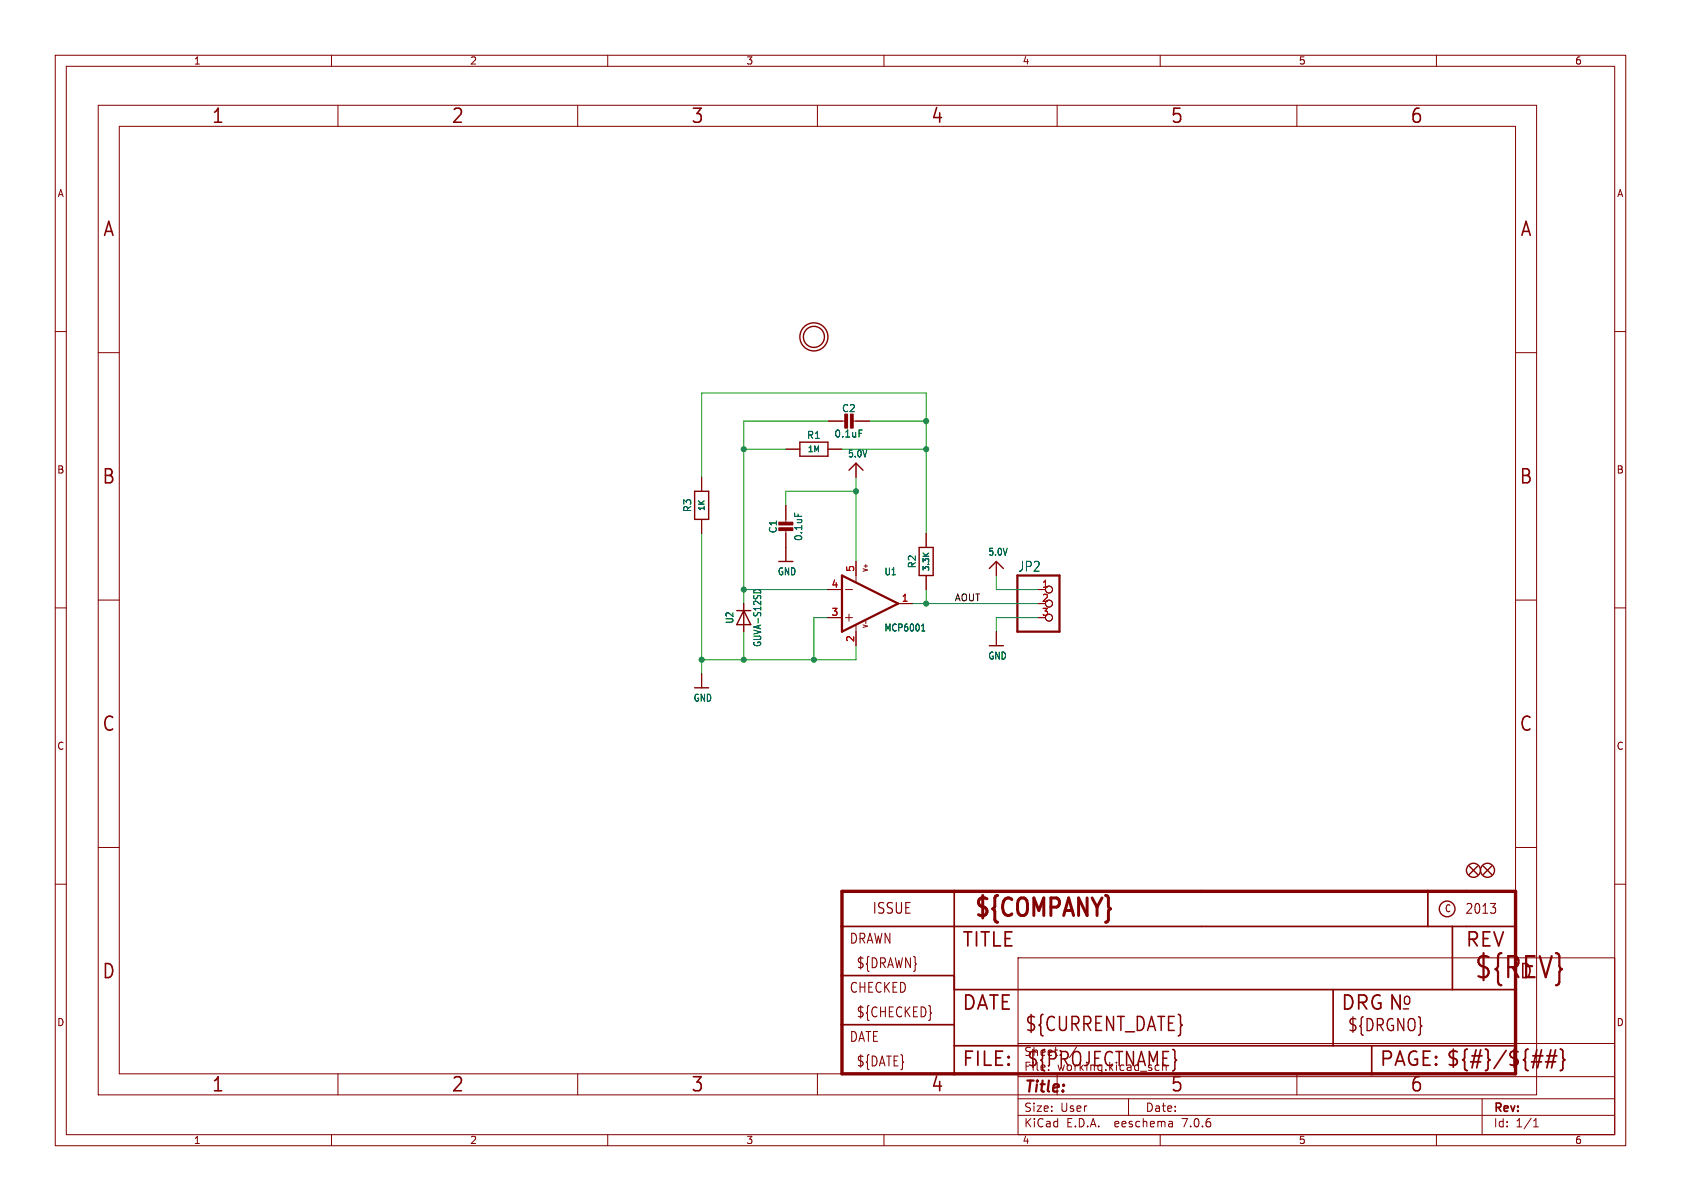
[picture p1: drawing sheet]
<svg xmlns="http://www.w3.org/2000/svg" width="304mm" height="217mm" viewBox="0 0 304 217" stroke-linecap="round" stroke-linejoin="round" font-family="sans-serif">
<g fill="none" stroke="#840000" stroke-width=".18">
<path d="M10 10h284.3v197.3h-284.3zM12 12h280.3v193.3h-280.3zM17.8 19h260.3v179.1h-260.3zM60 10v2M61.2 19v3.9M104.6 19v3.9M110 10v2M148 19v3.9M160 10v2M191.3 19v3.9M210 10v2M234.7 19v3.9"/>
<path d="M260 10v2M21.6 22.9h252.7v171.4h-252.7zM10 60h2M292.3 60h2M17.8 63.8h3.8M149.9 76.2h3.3M154.2 76.2h3.3M274.3 63.8h3.8M127 86.4v2.5M127 94v2.5M142.2 91.4v3.3M142.2 95.8v5.8"/>
<path d="M142.2 81.3h2.6M149.9 81.3h2.5M154.9 83.8v2.6M167.6 96.5v2.6M10 110h2M17.8 108.6h3.8M134.6 109.2v5.1M149.9 106.7h2.5M149.9 111.8h2.5M153 106.7h1.3M153 111.8h1.3M153.7 111.1v1.3"/>
<path d="M154.9 101.6v3.7M154.9 113.1v3.7M156.7 112.3v.5M162.6 109.2h2.5M167.6 104.1v2.6M180.3 101.6v2.5M180.3 114.3v2.5M188 106.7h1.2M188 111.8h1.2M274.3 108.6h3.8M292.3 110h2M127 121.9v2.6"/>
<path d="M10 160h2M17.8 153.4h3.8M274.3 153.4h3.8M292.3 160h2M184.3 173.3h108v32h-108zM61.2 194.3v3.8M104.6 194.3v3.8M148 194.3v3.8M184.3 198.8h108M184.3 194.8h108M184.3 188.8h108M191.3 194.3v3.8"/>
<path d="M204.3 198.8v3M234.7 194.3v3.8M268.3 198.8v6.5M60 205.3v2M110 205.3v2M160 205.3v2M184.3 201.8h108M210 205.3v2M212.2 203v.9M212.2 203.8l-.1 .1M212.2 203.3h-.1M260 205.3v2"/>
<path d="M277.6 203.9h.8M277.6 202.8l.4-.4v1.5"/>
<circle cx="189.9" cy="109.2" r=".63"/>
<circle cx="189.9" cy="106.7" r=".63"/>
<circle cx="189.9" cy="111.8" r=".63"/>
</g>
<g fill="#840000" stroke="#840000" stroke-width=".18">
<path d="M141 95.5h2.5v.5h-2.5z"/>
<path d="M141 94.5h2.5v.5h-2.5z"/>
<path d="M152.9 74.9h.5v2.6h-.5z"/>
<path d="M153.9 74.9h.5v2.6h-.5z"/>
</g>
<path d="M155.5 77.8h.6M143.8 92.8v.6M136.4 107.3a.64 .64 0 0 1 .7-.6 .64 .64 0 0 1 .6 .6M166.8 114.2h.6M166.9 113.2l.2-.3v1.3" fill="none" stroke="#006464" stroke-width=".18"/>
<g fill="none" stroke="#840000" stroke-width=".25">
<path d="M125.7 88.9h2.6v5.1h-2.6zM144.8 80h5.1v2.5h-5.1zM153.7 85.1l1.2-1.3 1.3 1.3M166.4 99.1h2.5v5h-2.5zM133.3 110.5h2.6M134.6 110.5l1.3 2.5h-2.6zM141 101.6h2.5M179.1 102.9l1.2-1.3 1.3 1.3M179.1 116.8h2.5M125.7 124.5h2.6M265.9 156.7l1.6 1.5M267.5 156.7l-1.6 1.5"/>
<path d="M268.5 156.7l1.5 1.5M270 156.7l-1.5 1.5"/>
<circle cx="147.3" cy="61" r="2.54"/>
<circle cx="147.3" cy="61" r="1.9"/>
<circle cx="266.7" cy="157.5" r="1.27"/>
<circle cx="269.2" cy="157.5" r="1.27"/>
<circle cx="261.9" cy="164.5" r="1.42"/>
</g>
<path d="M152.4 104.1l10.2 5.1-10.2 5.1zM184.1 104.1h7.7v10.2h-7.7z" fill="none" stroke="#840000" stroke-width=".41"/>
<path d="M152.4 161.3h121.9v33h-121.9z" fill="none" stroke="#840000" stroke-width=".61"/>
<path d="M152.4 176.5h20.3M152.4 167.6h121.9M172.7 161.3v33M172.7 179.1h101.6M241.3 179.1v10.1M258.4 161.3v6.3M262.9 167.6v11.5M152.4 185.4h20.3M172.7 189.2h101.6M248.3 189.2v5.1" fill="none" stroke="#840000" stroke-width=".3"/>
<path d="M277.2 192.1h1.8M277.4 191.1h1.9M279 190l-.7 3.2M279.7 192.1h1.9M280 191.1h1.8M280.7 190l-.7 3.2M281.6 190l-.8 3.2M282.4 189.8l.4 .2 .1 .2v1.2l.4 .4-.4 .3v1.3l-.1 .2-.4 .1" fill="none" stroke="#840000" stroke-width=".32"/>
<path d="M269.8 163.5h.9l-.5 .7M270.6 164.2a.72 .72 0 0 1 0 .9v.1M168.5 183.2l.1 .1-.1 .1" fill="none" stroke="#840000" stroke-width=".19"/>
<g fill="none" stroke="#009600" stroke-width=".18">
<path d="M149.9 76.2h-15.3v33M157.5 76.2h10.1M127 86.4v-15.3h40.6v25.4M127 96.5v25.4M134.6 81.3h7.6M152.4 81.3h15.2M154.9 86.4v15.2M154.9 88.9h-12.7v2.5M134.6 106.7h15.3M134.6 114.3v5.1M149.9 111.8h-2.6v7.6M154.9 116.8v2.6h-27.9"/>
<path d="M165.1 109.2h22.9M167.6 106.7v2.5M180.3 104.1v2.6h7.7M188 111.8h-7.7v2.5"/>
</g>
<g fill="#009600" stroke="#009600" stroke-width=".18">
<circle cx="167.6" cy="76.2" r=".46"/>
<circle cx="167.6" cy="81.3" r=".46"/>
<circle cx="167.6" cy="109.2" r=".46"/>
<circle cx="147.3" cy="119.4" r=".46"/>
<circle cx="127" cy="119.4" r=".46"/>
<circle cx="134.6" cy="119.4" r=".46"/>
<circle cx="134.6" cy="81.3" r=".46"/>
<circle cx="134.6" cy="106.7" r=".46"/>
<circle cx="154.9" cy="88.9" r=".46"/>
</g>
<text font-size="5.3" fill="#840000" x="266.7" y="177.6">${REV}</text>
<text font-size="4.4" fill="#840000" x="176.1" y="166.6">${COMPANY}</text>
<g font-size="3.5" fill="#840000">
<text x="38.2" y="22.7">1</text>
<text x="81.6" y="22.7">2</text>
<text x="125" y="22.7">3</text>
<text x="168.4" y="22.7">4</text>
<text x="211.8" y="22.7">5</text>
<text x="255.1" y="22.7">6</text>
<text x="18.5" y="43.1">A</text>
<text x="275" y="43.1">A</text>
<text x="18.3" y="87.9">B</text>
<text x="274.9" y="87.9">B</text>
<text x="18.3" y="132.7">C</text>
<text x="274.9" y="132.7">C</text>
<text x="174" y="171.7">TITLE</text>
<text x="265.1" y="171.7">REV</text>
<text x="18.3" y="177.4">D</text>
<text x="274.9" y="177.4">D</text>
<text x="174" y="183.2">DATE</text>
<text x="242.6" y="183.2">DRG N</text>
<text x="185.4" y="187">${CURRENT_DATE}</text>
<text x="38.2" y="197.9">1</text>
<text x="81.6" y="197.9">2</text>
<text x="125" y="197.9">3</text>
<text x="168.4" y="197.9">4</text>
<text x="174" y="193.3">FILE:</text>
<text x="185.7" y="193.3">${PROJECTNAME}</text>
<text x="211.8" y="197.9">5</text>
<text x="249.6" y="193.3">PAGE: ${#}/${##}</text>
<text x="255.1" y="197.9">6</text>
</g>
<g font-size="3" fill="#840000">
<text x="253.7" y="182.2">o</text>
<text x="243.8" y="186.9">${DRGNO}</text>
</g>
<text font-size="2.8" fill="#840000" x="185.3" y="198.2">Title:</text>
<text font-size="2.7" fill="#840000" x="157.8" y="165.6">ISSUE</text>
<text font-size="2.5" fill="#006464" x="184.2" y="103.6">JP2</text>
<g font-size="2.5" fill="#840000">
<text x="265.1" y="165.6">2013</text>
<text x="153.7" y="171">DRAWN</text>
<text x="153.7" y="179.9">CHECKED</text>
<text x="154.9" y="175.5">${DRAWN}</text>
<text x="154.9" y="184.3">${CHECKED}</text>
<text x="153.7" y="188.8">DATE</text>
<text x="154.9" y="193.2">${DATE}</text>
</g>
<g font-size="2.1" fill="#840000">
<text x="185.3" y="191.3">Sheet:</text>
<text x="193.5" y="191.3">/</text>
<text x="185.3" y="194">File:</text>
<text x="191.4" y="194">working.kicad_sch</text>
<text x="185.3" y="201.4">Size:</text>
<text x="191.9" y="201.4">User</text>
<text x="207.3" y="201.4">Date:</text>
<text x="270.3" y="201.6">Rev:</text>
<text x="185.3" y="204.2">KiCad</text>
<text x="193" y="204.2">E.D.A.</text>
<text x="201.9" y="204.2">eeschema</text>
<text x="214.3" y="204.2">7.0.6</text>
<text x="270.3" y="204.2">Id:</text>
<text x="274.4" y="204.2">1/1</text>
</g>
<g font-size="1.8" fill="#840000">
<text x="35" y="11.9">1</text>
<text x="85" y="11.9">2</text>
<text x="135" y="11.9">3</text>
<text x="185" y="11.9">4</text>
<text x="235" y="11.9">5</text>
<text x="285" y="11.9">6</text>
<text x="10.3" y="35.9">A</text>
<text x="292.6" y="35.9">A</text>
<text x="10.3" y="85.9">B</text>
<text x="292.5" y="85.9">B</text>
<text x="10.3" y="135.9">C</text>
<text x="292.5" y="135.9">C</text>
<text x="261.4" y="165.3">C</text>
<text x="10.3" y="185.9">D</text>
<text x="292.5" y="185.9">D</text>
<text x="35" y="207.2">1</text>
<text x="85" y="207.2">2</text>
<text x="135" y="207.2">3</text>
<text x="185" y="207.2">4</text>
<text x="235" y="207.2">5</text>
<text x="285" y="207.2">6</text>
</g>
<g font-size="1.8" fill="#006464">
<text x="152.3" y="74.8">C2</text>
<text x="146" y="79.6">R1</text>
<text x="150.9" y="79.4">0.1uF</text>
<text x="153.4" y="83">5.0V</text>
<text x="125.3" y="92.8" transform="rotate(-90 125.3 92.8)">R3</text>
<text x="140.8" y="96.6" transform="rotate(-90 140.8 96.6)">C1</text>
<text x="145.4" y="98" transform="rotate(-90 145.4 98)">0.1uF</text>
<text x="178.8" y="100.8">5.0V</text>
<text x="140.7" y="104.3">GND</text>
<text x="160" y="104.3">U1</text>
<text x="166" y="102.9" transform="rotate(-90 166 102.9)">R2</text>
<text x="132.9" y="113" transform="rotate(-90 132.9 113)">U2</text>
<text x="138" y="117.2" transform="rotate(-90 138 117.2)">GUVA-S12SD</text>
<text x="160" y="114.5">MCP6001</text>
<text x="178.8" y="119.5">GND</text>
<text x="125.4" y="127.2">GND</text>
</g>
<g font-size="1.8" fill="#a90000">
<text x="150.4" y="106.4">4</text>
<text x="154.7" y="103.6" transform="rotate(-90 154.7 103.6)">5</text>
<text x="188.5" y="106.4">1</text>
<text x="150.4" y="111.5">3</text>
<text x="163.1" y="109">1</text>
<text x="188.5" y="109">2</text>
<text x="188.5" y="111.5">3</text>
<text x="154.7" y="116.3" transform="rotate(-90 154.7 116.3)">2</text>
</g>
<text font-size="1.7" fill="#0f0f0f" x="172.7" y="108.9">AOUT</text>
<g font-size="1.4" fill="#006464">
<text x="146.1" y="82.1">1M</text>
<text x="127.8" y="92.6" transform="rotate(-90 127.8 92.6)">1K</text>
<text x="168.5" y="103.5" transform="rotate(-90 168.5 103.5)">3.3K</text>
</g>
<g font-size="1.1" fill="#840000">
<text x="157.3" y="103.6" transform="rotate(-90 157.3 103.6)">V+</text>
<text x="157.3" y="113.8" transform="rotate(-90 157.3 113.8)">V-</text>
</g>
</svg>
